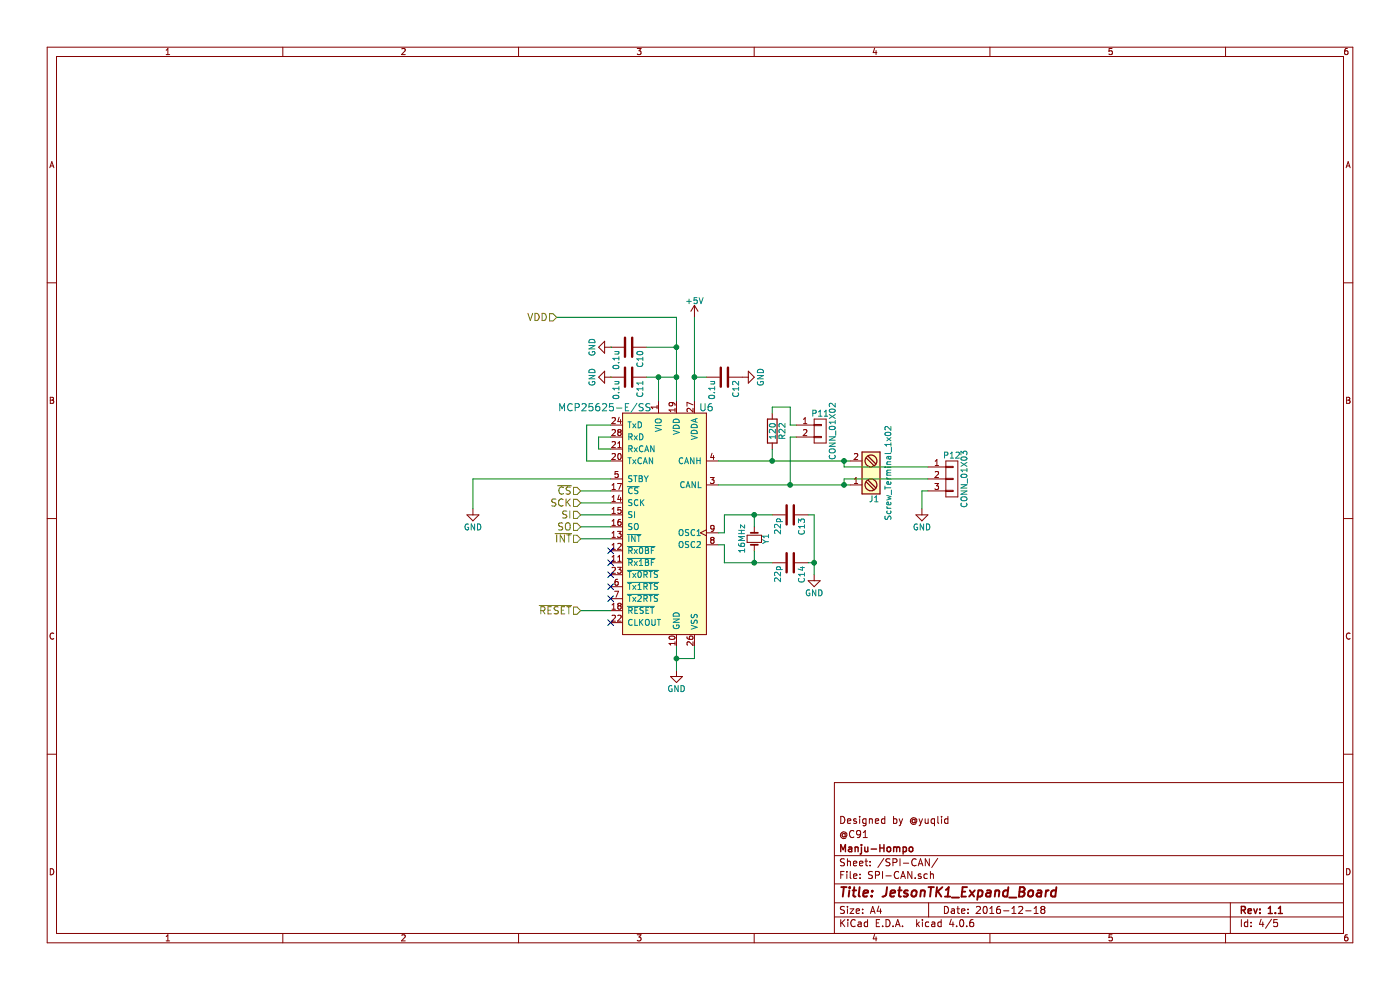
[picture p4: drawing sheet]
EESchema Schematic File Version 2
LIBS:JetsonTK1_GPIO_connector-rescue
LIBS:power
LIBS:device
LIBS:transistors
LIBS:conn
LIBS:linear
LIBS:regul
LIBS:74xx
LIBS:cmos4000
LIBS:adc-dac
LIBS:memory
LIBS:microcontrollers
LIBS:dsp
LIBS:microchip
LIBS:analog_switches
LIBS:motorola
LIBS:texas
LIBS:intel
LIBS:audio
LIBS:interface
LIBS:digital-audio
LIBS:philips
LIBS:display
LIBS:cypress
LIBS:siliconi
LIBS:opto
LIBS:atmel
LIBS:contrib
LIBS:valves
LIBS:mylib
LIBS:JetsonTK1_GPIO_connector-cache
EELAYER 25 0
EELAYER END
$Descr A4 11693 8268
encoding utf-8
Sheet 4 5
Title "JetsonTK1_Expand_Board"
Date "2016-12-18"
Rev "1.1"
Comp "Manju-Hompo"
Comment1 "@C91"
Comment2 "Designed by @yuqlid"
Comment3 ""
Comment4 ""
$EndDescr
$Comp
L MCP25625-E/SS U6
U 1 1
P 5550 4300
F 0 "U6" H 5900 5200 60  0000 C CNN
F 1 "MCP25625-E/SS" H 5050 5200 60  0000 C CNN
F 2 "Housings_SSOP:SSOP-28_5.3x10.2mm_Pitch0.65mm" H 4800 5250 60  0001 C CNN
F 3 "" H 4800 5250 60  0001 C CNN
	1    5550 4300
	1    0    0    -1  
$EndComp
$Comp
L C C13
U 1 1
P 6600 4300
F 0 "C13" H 6625 4400 50  0000 L CNN
F 1 "22p" H 6625 4200 50  0000 L CNN
F 2 "Capacitors_SMD:C_0603" H 6638 4150 50  0001 C CNN
F 3 "" H 6600 4300 50  0000 C CNN
	1    6600 4300
	0    1    1    0   
$EndComp
$Comp
L C C14
U 1 1
P 6600 4700
F 0 "C14" H 6625 4800 50  0000 L CNN
F 1 "22p" H 6625 4600 50  0000 L CNN
F 2 "Capacitors_SMD:C_0603" H 6638 4550 50  0001 C CNN
F 3 "" H 6600 4700 50  0000 C CNN
	1    6600 4700
	0    1    1    0   
$EndComp
$Comp
L GND #PWR093
U 1 1
P 5650 5600
F 0 "#PWR093" H 5650 5350 50  0001 C CNN
F 1 "GND" H 5650 5450 50  0000 C CNN
F 2 "" H 5650 5600 50  0000 C CNN
F 3 "" H 5650 5600 50  0000 C CNN
	1    5650 5600
	1    0    0    -1  
$EndComp
$Comp
L GND #PWR094
U 1 1
P 7700 4250
F 0 "#PWR094" H 7700 4000 50  0001 C CNN
F 1 "GND" H 7700 4100 50  0000 C CNN
F 2 "" H 7700 4250 50  0000 C CNN
F 3 "" H 7700 4250 50  0000 C CNN
	1    7700 4250
	1    0    0    -1  
$EndComp
$Comp
L R R22
U 1 1
P 6450 3600
F 0 "R22" V 6530 3600 50  0000 C CNN
F 1 "120" V 6450 3600 50  0000 C CNN
F 2 "Resistors_SMD:R_0603" V 6380 3600 50  0001 C CNN
F 3 "" H 6450 3600 50  0000 C CNN
	1    6450 3600
	1    0    0    -1  
$EndComp
$Comp
L CONN_01X02 P11
U 1 1
P 6850 3600
F 0 "P11" H 6850 3750 50  0000 C CNN
F 1 "CONN_01X02" V 6950 3600 50  0000 C CNN
F 2 "Pin_Headers:Pin_Header_Straight_1x02" H 6850 3600 50  0001 C CNN
F 3 "" H 6850 3600 50  0000 C CNN
	1    6850 3600
	1    0    0    -1  
$EndComp
$Comp
L +5V #PWR095
U 1 1
P 5800 2650
F 0 "#PWR095" H 5800 2500 50  0001 C CNN
F 1 "+5V" H 5800 2790 50  0000 C CNN
F 2 "" H 5800 2650 50  0000 C CNN
F 3 "" H 5800 2650 50  0000 C CNN
	1    5800 2650
	1    0    0    -1  
$EndComp
$Comp
L C C11
U 1 1
P 5250 3150
F 0 "C11" H 5275 3250 50  0000 L CNN
F 1 "0.1u" H 5275 3050 50  0000 L CNN
F 2 "Capacitors_SMD:C_0603" H 5288 3000 50  0001 C CNN
F 3 "" H 5250 3150 50  0000 C CNN
	1    5250 3150
	0    1    1    0   
$EndComp
$Comp
L C C10
U 1 1
P 5250 2900
F 0 "C10" H 5275 3000 50  0000 L CNN
F 1 "0.1u" H 5275 2800 50  0000 L CNN
F 2 "Capacitors_SMD:C_0603" H 5288 2750 50  0001 C CNN
F 3 "" H 5250 2900 50  0000 C CNN
	1    5250 2900
	0    1    1    0   
$EndComp
$Comp
L GND #PWR096
U 1 1
P 5100 2900
F 0 "#PWR096" H 5100 2650 50  0001 C CNN
F 1 "GND" H 5100 2750 50  0000 C CNN
F 2 "" H 5100 2900 50  0000 C CNN
F 3 "" H 5100 2900 50  0000 C CNN
	1    5100 2900
	0    1    1    0   
$EndComp
$Comp
L GND #PWR097
U 1 1
P 5100 3150
F 0 "#PWR097" H 5100 2900 50  0001 C CNN
F 1 "GND" H 5100 3000 50  0000 C CNN
F 2 "" H 5100 3150 50  0000 C CNN
F 3 "" H 5100 3150 50  0000 C CNN
	1    5100 3150
	0    1    1    0   
$EndComp
$Comp
L GND #PWR098
U 1 1
P 6800 4800
F 0 "#PWR098" H 6800 4550 50  0001 C CNN
F 1 "GND" H 6800 4650 50  0000 C CNN
F 2 "" H 6800 4800 50  0000 C CNN
F 3 "" H 6800 4800 50  0000 C CNN
	1    6800 4800
	1    0    0    -1  
$EndComp
Text HLabel 4650 2650 0    60   Input ~ 0
VDD
Text HLabel 4850 4100 0    60   Input ~ 0
~CS
Text HLabel 4850 4200 0    60   Input ~ 0
SCK
Text HLabel 4850 4300 0    60   Input ~ 0
SI
Text HLabel 4850 4400 0    60   Input ~ 0
SO
Text HLabel 4850 4500 0    60   Input ~ 0
~INT
Text HLabel 4850 5100 0    60   Input ~ 0
~RESET
$Comp
L C C12
U 1 1
P 6050 3150
F 0 "C12" H 6075 3250 50  0000 L CNN
F 1 "0.1u" H 6075 3050 50  0000 L CNN
F 2 "Capacitors_SMD:C_0603" H 6088 3000 50  0001 C CNN
F 3 "" H 6050 3150 50  0000 C CNN
	1    6050 3150
	0    1    1    0   
$EndComp
$Comp
L GND #PWR099
U 1 1
P 6200 3150
F 0 "#PWR099" H 6200 2900 50  0001 C CNN
F 1 "GND" H 6200 3000 50  0000 C CNN
F 2 "" H 6200 3150 50  0000 C CNN
F 3 "" H 6200 3150 50  0000 C CNN
	1    6200 3150
	0    -1   -1   0   
$EndComp
$Comp
L GND #PWR0100
U 1 1
P 3950 4250
F 0 "#PWR0100" H 3950 4000 50  0001 C CNN
F 1 "GND" H 3950 4100 50  0000 C CNN
F 2 "" H 3950 4250 50  0000 C CNN
F 3 "" H 3950 4250 50  0000 C CNN
	1    3950 4250
	1    0    0    -1  
$EndComp
NoConn ~ 5100 5200
NoConn ~ 5100 5000
NoConn ~ 5100 4900
NoConn ~ 5100 4800
NoConn ~ 5100 4700
NoConn ~ 5100 4600
$Comp
L CONN_01X03 P12
U 1 1
P 7950 4000
F 0 "P12" H 7950 4200 50  0000 C CNN
F 1 "CONN_01X03" V 8050 4000 50  0000 C CNN
F 2 "Pin_Headers:Pin_Header_Straight_1x03" H 7950 4000 50  0001 C CNN
F 3 "" H 7950 4000 50  0000 C CNN
	1    7950 4000
	1    0    0    -1  
$EndComp
$Comp
L Screw_Terminal_1x02 J1
U 1 1
P 7300 3950
F 0 "J1" H 7300 4200 50  0000 C TNN
F 1 "Screw_Terminal_1x02" V 7150 3950 50  0000 C TNN
F 2 "Terminal_Blocks:TerminalBlock_Pheonix_MKDS1.5-2pol" H 7300 3725 50  0001 C CNN
F 3 "" H 7275 3950 50  0001 C CNN
	1    7300 3950
	-1   0    0    1   
$EndComp
$Comp
L Crystal_Small Y1
U 1 1
P 6300 4500
F 0 "Y1" H 6300 4600 50  0000 C CNN
F 1 "16MHz" H 6300 4400 50  0000 C CNN
F 2 "Crystals:Crystal_HC49-U_Vertical" H 6300 4500 50  0001 C CNN
F 3 "" H 6300 4500 50  0000 C CNN
	1    6300 4500
	0    1    1    0   
$EndComp
Wire Wire Line
	5100 3750 5000 3750
Wire Wire Line
	5000 3750 5000 3650
Wire Wire Line
	5000 3650 5100 3650
Wire Wire Line
	5100 3550 4900 3550
Wire Wire Line
	4900 3550 4900 3850
Wire Wire Line
	4900 3850 5100 3850
Wire Wire Line
	5100 4100 4850 4100
Wire Wire Line
	5100 4200 4850 4200
Wire Wire Line
	5100 4300 4850 4300
Wire Wire Line
	5100 4400 4850 4400
Wire Wire Line
	5100 4500 4850 4500
Wire Wire Line
	5100 5100 4850 5100
Wire Wire Line
	5650 5400 5650 5600
Wire Wire Line
	5800 5400 5800 5500
Wire Wire Line
	5800 5500 5650 5500
Connection ~ 5650 5500
Wire Wire Line
	6000 3850 7100 3850
Wire Wire Line
	6000 4050 7100 4050
Wire Wire Line
	6450 3450 6450 3400
Wire Wire Line
	6450 3400 6600 3400
Wire Wire Line
	6600 3400 6600 3550
Wire Wire Line
	6600 3550 6650 3550
Wire Wire Line
	6650 3650 6600 3650
Wire Wire Line
	6600 3650 6600 4050
Connection ~ 6600 4050
Wire Wire Line
	6450 3750 6450 3850
Connection ~ 6450 3850
Wire Wire Line
	5800 2650 5800 3350
Wire Wire Line
	5650 2650 5650 3350
Wire Wire Line
	5650 2650 4650 2650
Wire Wire Line
	5500 3350 5500 3150
Wire Wire Line
	5400 3150 5650 3150
Connection ~ 5650 3150
Connection ~ 5500 3150
Wire Wire Line
	5400 2900 5650 2900
Connection ~ 5650 2900
Wire Wire Line
	5100 2900 5100 2900
Wire Wire Line
	5100 3150 5100 3150
Wire Wire Line
	6000 4550 6050 4550
Wire Wire Line
	6050 4550 6050 4700
Wire Wire Line
	6050 4700 6450 4700
Wire Wire Line
	6300 4600 6300 4700
Wire Wire Line
	6000 4450 6050 4450
Wire Wire Line
	6050 4450 6050 4300
Wire Wire Line
	6050 4300 6450 4300
Wire Wire Line
	6300 4300 6300 4400
Connection ~ 6300 4300
Connection ~ 6300 4700
Wire Wire Line
	6750 4300 6800 4300
Wire Wire Line
	6800 4700 6750 4700
Wire Wire Line
	5900 3150 5800 3150
Connection ~ 5800 3150
Wire Wire Line
	5100 4000 3950 4000
Wire Wire Line
	3950 4000 3950 4250
Wire Wire Line
	7750 4100 7700 4100
Wire Wire Line
	7700 4100 7700 4250
Wire Wire Line
	7750 4000 7050 4000
Wire Wire Line
	7050 4000 7050 4050
Connection ~ 7050 4050
Wire Wire Line
	7750 3900 7050 3900
Wire Wire Line
	7050 3900 7050 3850
Connection ~ 7050 3850
Wire Wire Line
	6800 4300 6800 4800
Connection ~ 6800 4700
$EndSCHEMATC
